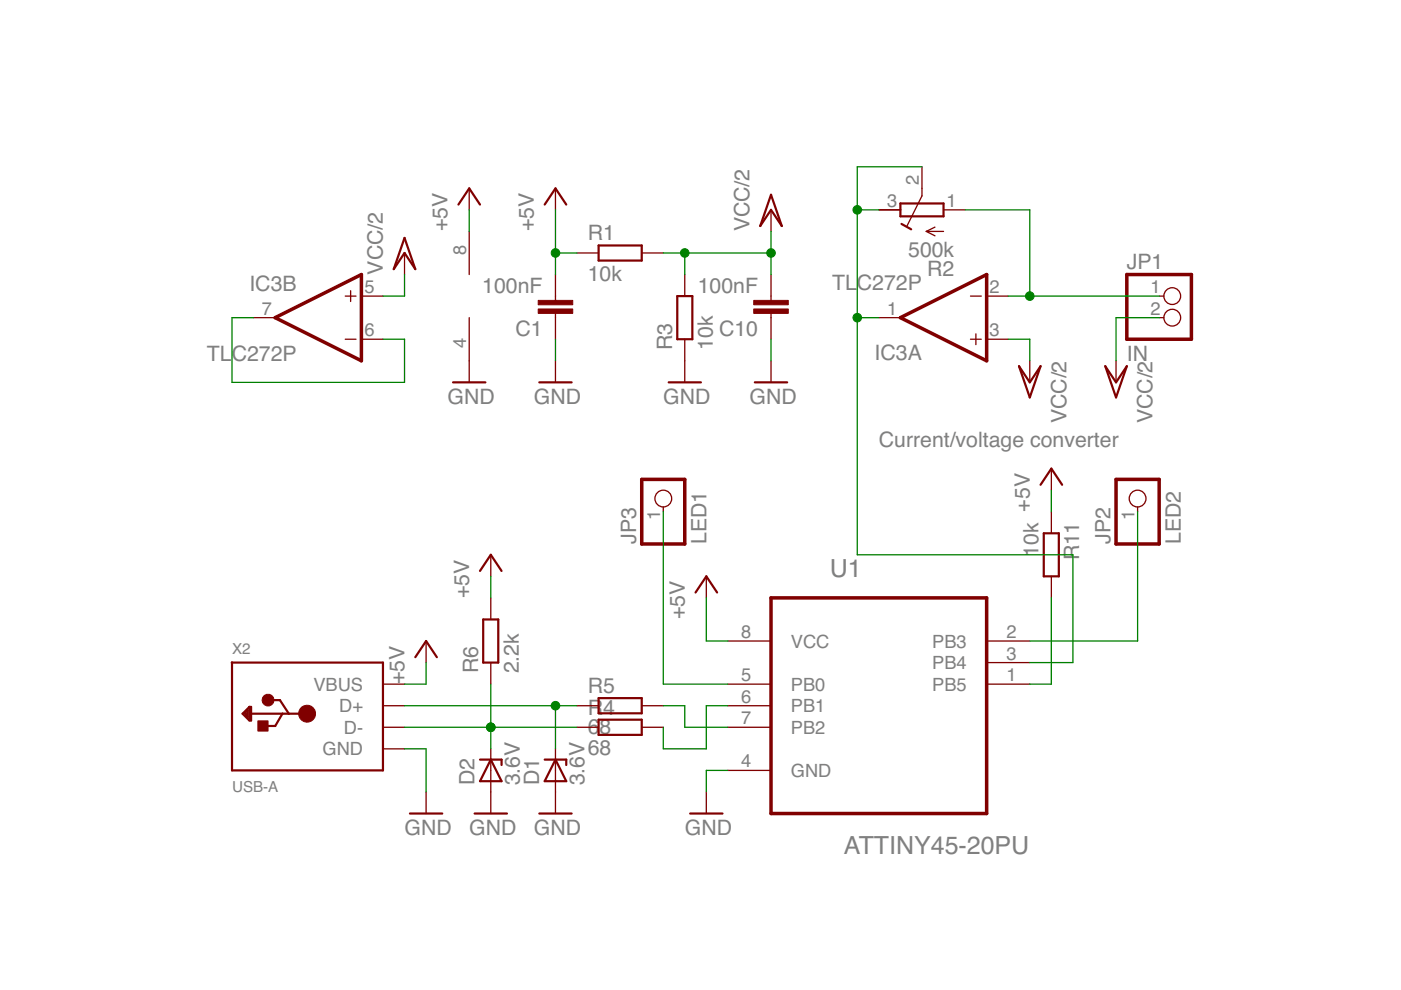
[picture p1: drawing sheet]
<svg xmlns="http://www.w3.org/2000/svg" width="297mm" height="210mm" viewBox="0 0 297 210" stroke-linecap="round" stroke-linejoin="round" font-family="sans-serif">
<path d="M238.9 58.2h13.7v13.7h-13.7zM58.3 67.4l18.3-9.2v18.3zM190.9 67.4l18.3-9.2v18.3zM136.1 101.6h9.1v13.7h-9.1zM236.6 101.6h9.2v13.7h-9.2zM163.5 126.8h45.7v45.7h-45.7z" fill="none" stroke="#800000" stroke-width=".74"/>
<g fill="none" stroke="#800000" stroke-width=".28">
<path d="M99.5 39.9v4.6M117.8 39.9v4.6M195.5 35.4v6.1l-3.2 6.4M85.8 53.6v4.6M99.5 49.1v9.1M117.8 58.2v5.5M122.3 53.6h4.6M136.1 53.6h4.5M145.2 58.2v4.6M163.5 44.5v4.6M163.5 58.2v5.5M186.3 44.5h4.6"/>
<path d="M196.4 49.1h3.6M196.4 49.1l1.8 .9M198.2 48.2l-1.8 .9M200 44.5h4.6M53.8 67.4h4.5M73.2 71.9h2.3M73.2 62.8h2.3M74.3 61.6v2.3M76.6 71.9h4.6M76.6 62.8h4.6M99.5 67.4v13.7M117.8 66.4v5.5"/>
<path d="M117.8 76.5v4.6M145.2 71.9v9.2M163.5 66.4v5.5M163.5 76.5v4.6M186.3 67.4h4.6M205.8 71.9h2.2M205.8 62.8h2.2M206.9 70.8v2.3M209.2 71.9h4.6M209.2 62.8h4.6M218.3 76.5v4.6M236.6 76.5v4.6"/>
<path d="M245.8 62.8h1M245.8 67.4h1M222.9 99.4v4.5M104.1 117.6v4.6M140.6 107.5v1M222.9 108.5v4.6M241.2 107.5v1M90.3 135.9v4.6M104.1 126.8v4.5M149.8 122.2v4.6M154.3 135.9h9.2M209.2 135.9h9.1"/>
<path d="M222.9 122.2v4.6M81.2 145.1h4.6M81.2 149.6h4.6M81.2 154.2h4.6M81.2 158.8h4.6M104.1 140.5v4.6M104.1 158.8v13.7M117.8 158.8v13.7M122.3 149.6h4.6M122.3 154.2h4.6M136.1 149.6h4.5M136.1 154.2h4.5"/>
<path d="M154.3 145.1h9.2M154.3 149.6h9.2M154.3 154.2h9.2M209.2 145.1h9.1M209.2 140.5h9.1M90.3 167.9v4.6M149.8 167.9v4.6M154.3 163.3h9.2"/>
<circle cx="248.5" cy="62.8" r="1.78"/>
<circle cx="248.5" cy="67.4" r="1.78"/>
<circle cx="140.6" cy="105.7" r="1.78"/>
<circle cx="241.2" cy="105.7" r="1.78"/>
</g>
<g fill="none" stroke="#800000" stroke-width=".47">
<path d="M85.8 50.4l2.3 6.7-2.3-3.5-2.3 3.5zM97.2 43.4l2.3-3.5 2.3 3.5M115.5 43.4l2.3-3.5 2.3 3.5M126.9 52h9.2v3.2h-9.2zM163.5 41.3l2.3 6.6-2.3-3.4-2.3 3.4zM190.9 43.1h9.1v2.8h-9.1zM191.1 47.5l2.1 1.1M143.6 62.8h3.2v9.1h-3.2zM216 77.6l2.3 3.5 2.3-3.5-2.3 6.7zM234.3 77.6l2.3 3.5 2.3-3.5-2.3 6.7zM96.1 81.1h6.8M114.3 81.1h6.9"/>
<path d="M141.8 81.1h6.8M160 81.1h6.9M220.6 102.8l2.3-3.4 2.3 3.4M221.3 113.1h3.2v9.1h-3.2zM88.1 139.3l2.2-3.4 2.3 3.4M101.8 121.1l2.3-3.5 2.2 3.5M102.4 131.3h3.2v9.2h-3.2zM147.5 125.6l2.3-3.4 2.2 3.4M49.1 140.5h32.1v22.8h-32v-22.8M51.8 151.3l.7-.7v1.4l-.3-.3v-.4M52.9 149.9h.3v2.9h-.3l-1.5-1.5zM52.9 149.9v2.5"/>
<path d="M53.2 151.3h11.9M57.6 148.4h1.8l1.8 2.9M59.9 151.3l-1.5 2.6h-2.2M126.9 148h9.2v3.2h-9.2zM126.9 152.6h9.2v3.2h-9.2zM86.9 172.5h6.9M100.6 172.5h6.9M101.8 161.1h4.5v1.1M104.1 161.1l2.2 4.5h-4.5zM114.3 172.5h6.9M115.5 161.1h4.6v1.1M117.8 161.1l2.3 4.5h-4.6z"/>
<path d="M146.3 172.5h6.9"/>
</g>
<g fill="#800000" stroke="#800000" stroke-width=".21">
<path d="M159.8 63.7h7.3v.9h-7.3z"/>
<path d="M159.8 65.5h7.3v.9h-7.3z"/>
<path d="M114.1 63.7h7.3v.9h-7.3z"/>
<path d="M114.1 65.5h7.3v.9h-7.3z"/>
<path d="M54.7 152.8h2.1v2.2h-2.1z"/>
</g>
<g fill="#800000" stroke="#800000" stroke-width=".21">
<circle cx="65.1" cy="151.3" r="1.8"/>
<circle cx="56.8" cy="148.4" r="1.26"/>
</g>
<g fill="none" stroke="#008000" stroke-width=".28">
<path d="M195.5 35.4h-13.7v82.2h45.7v22.9h-9.2M85.8 58.2v4.6h-4.6M99.5 44.5v4.6M117.8 44.5v13.7M117.8 53.6h4.5M140.6 53.6h22.9M145.2 53.6v4.6M163.5 49.1v9.1M181.8 44.5h4.5M204.6 44.5h13.7v18.3M53.8 67.4h-4.6v13.7h36.6v-9.2h-4.6M117.8 71.9v4.6"/>
<path d="M163.5 71.9v4.6M181.8 67.4h4.5M213.8 71.9h4.5v4.6M213.8 62.8h32M245.8 67.4h-9.2v9.1M140.6 108.5v36.6h13.7M222.9 103.9v4.6M241.2 108.5v27.4h-22.9M104.1 122.2v4.6M149.8 126.8v9.1h4.5M222.9 126.8v18.3h-4.6M85.8 158.8h4.5v9.1"/>
<path d="M85.8 149.6h36.5M85.8 154.2h36.5M90.3 140.5v4.6h-4.5M104.1 145.1v13.7M117.8 149.6v9.2M140.6 149.6h4.6v4.6h9.1M154.3 149.6h-4.5v9.2h-9.2v-4.6M154.3 163.3h-4.5v4.6"/>
</g>
<g fill="#008000" stroke="#008000" stroke-width=".21">
<circle cx="218.3" cy="62.8" r=".91"/>
<circle cx="145.2" cy="53.6" r=".91"/>
<circle cx="163.5" cy="53.6" r=".91"/>
<circle cx="117.8" cy="53.6" r=".91"/>
<circle cx="117.8" cy="149.6" r=".91"/>
<circle cx="104.1" cy="154.2" r=".91"/>
<circle cx="181.8" cy="67.4" r=".91"/>
<circle cx="181.8" cy="44.5" r=".91"/>
</g>
<g font-size="5.3" fill="#808080">
<text x="175.9" y="122.3">U1</text>
<text x="178.9" y="181">ATTINY45-20PU</text>
</g>
<g font-size="4.5" fill="#808080">
<text x="94.9" y="49.1" transform="rotate(-90 94.9 49.1)">+5V</text>
<text x="113.2" y="49.1" transform="rotate(-90 113.2 49.1)">+5V</text>
<text x="124.6" y="50.9">R1</text>
<text x="158.9" y="49.1" transform="rotate(-90 158.9 49.1)">VCC/2</text>
<text x="81.2" y="58.2" transform="rotate(-90 81.2 58.2)">VCC/2</text>
<text x="124.6" y="59.6">10k</text>
<text x="192.6" y="54.6">500k</text>
<text x="196.6" y="58.4">R2</text>
<text x="238.9" y="57.1">JP1</text>
<text x="52.9" y="61.6">IC3B</text>
<text x="102.2" y="62.1">100nF</text>
<text x="147.9" y="62.1">100nF</text>
<text x="176.4" y="61.4">TLC272P</text>
<text x="109.3" y="71.2">C1</text>
<text x="152.5" y="71.2">C10</text>
<text x="43.9" y="76.5">TLC272P</text>
<text x="142.5" y="74.2" transform="rotate(-90 142.5 74.2)">R3</text>
<text x="151.1" y="74.2" transform="rotate(-90 151.1 74.2)">10k</text>
<text x="185.4" y="76.3">IC3A</text>
<text x="238.9" y="76.5">IN</text>
<text x="94.9" y="85.6">GND</text>
<text x="113.2" y="85.6">GND</text>
<text x="140.6" y="85.6">GND</text>
<text x="158.9" y="85.6">GND</text>
<text x="226.1" y="89.8" transform="rotate(-90 226.1 89.8)">VCC/2</text>
<text x="244.4" y="89.8" transform="rotate(-90 244.4 89.8)">VCC/2</text>
<text x="186.3" y="94.8">Current/voltage converter</text>
<text x="218.3" y="108.5" transform="rotate(-90 218.3 108.5)">+5V</text>
<text x="134.9" y="115.3" transform="rotate(-90 134.9 115.3)">JP3</text>
<text x="149.8" y="115.3" transform="rotate(-90 149.8 115.3)">LED1</text>
<text x="220.2" y="118" transform="rotate(-90 220.2 118)">10k</text>
<text x="228.8" y="118.7" transform="rotate(-90 228.8 118.7)">R11</text>
<text x="235.5" y="115.3" transform="rotate(-90 235.5 115.3)">JP2</text>
<text x="250.3" y="115.3" transform="rotate(-90 250.3 115.3)">LED2</text>
<text x="99.5" y="126.8" transform="rotate(-90 99.5 126.8)">+5V</text>
<text x="145.2" y="131.3" transform="rotate(-90 145.2 131.3)">+5V</text>
<text x="101.4" y="142.8" transform="rotate(-90 101.4 142.8)">R6</text>
<text x="110" y="142.8" transform="rotate(-90 110 142.8)">2.2k</text>
<text x="85.8" y="145.1" transform="rotate(-90 85.8 145.1)">+5V</text>
<text x="124.6" y="146.9">R5</text>
<text x="124.6" y="155.6">6</text>
<text x="124.6" y="151.5">R4</text>
<text x="127.1" y="155.6">8</text>
<text x="124.6" y="160.1">68</text>
<text x="100.6" y="166.5" transform="rotate(-90 100.6 166.5)">D2</text>
<text x="110.2" y="166.5" transform="rotate(-90 110.2 166.5)">3.6V</text>
<text x="114.3" y="166.5" transform="rotate(-90 114.3 166.5)">D1</text>
<text x="123.9" y="166.5" transform="rotate(-90 123.9 166.5)">3.6V</text>
<text x="85.8" y="177.1">GND</text>
<text x="99.5" y="177.1">GND</text>
<text x="113.2" y="177.1">GND</text>
<text x="145.2" y="177.1">GND</text>
</g>
<g font-size="3.9" fill="#808080">
<text x="194.8" y="39.3" transform="rotate(-90 194.8 39.3)">2</text>
<text x="188.1" y="43.9">3</text>
<text x="200.7" y="43.9">1</text>
<text x="98.8" y="54" transform="rotate(-90 98.8 54)">8</text>
<text x="77.3" y="62.1">5</text>
<text x="209.8" y="62.1">2</text>
<text x="244" y="62.1">1</text>
<text x="55.5" y="66.7">7</text>
<text x="77.3" y="71.3">6</text>
<text x="188.1" y="66.7">1</text>
<text x="209.8" y="71.3">3</text>
<text x="244" y="66.7">2</text>
<text x="98.8" y="73.7" transform="rotate(-90 98.8 73.7)">4</text>
<text x="140" y="110.3" transform="rotate(-90 140 110.3)">1</text>
<text x="240.5" y="110.3" transform="rotate(-90 240.5 110.3)">1</text>
<text x="157.1" y="135.3">8</text>
<text x="167.7" y="137.3">VCC</text>
<text x="197.7" y="137.3">PB3</text>
<text x="213.4" y="135.3">2</text>
<text x="197.7" y="141.9">PB4</text>
<text x="213.4" y="139.8">3</text>
<text x="66.5" y="146.4">VBUS</text>
<text x="157.1" y="144.4">5</text>
<text x="157.1" y="149">6</text>
<text x="167.7" y="146.4">PB0</text>
<text x="197.7" y="146.4">PB5</text>
<text x="213.4" y="144.4">1</text>
<text x="71.9" y="151">D+</text>
<text x="72.9" y="155.6">D-</text>
<text x="157.1" y="153.6">7</text>
<text x="167.7" y="151">PB1</text>
<text x="167.7" y="155.6">PB2</text>
<text x="68.4" y="160.1">GND</text>
<text x="157.1" y="162.7">4</text>
<text x="167.7" y="164.7">GND</text>
</g>
<g font-size="3.2" fill="#808080">
<text x="49.2" y="138.7">X2</text>
<text x="49.2" y="167.9">USB-A</text>
</g>
</svg>
